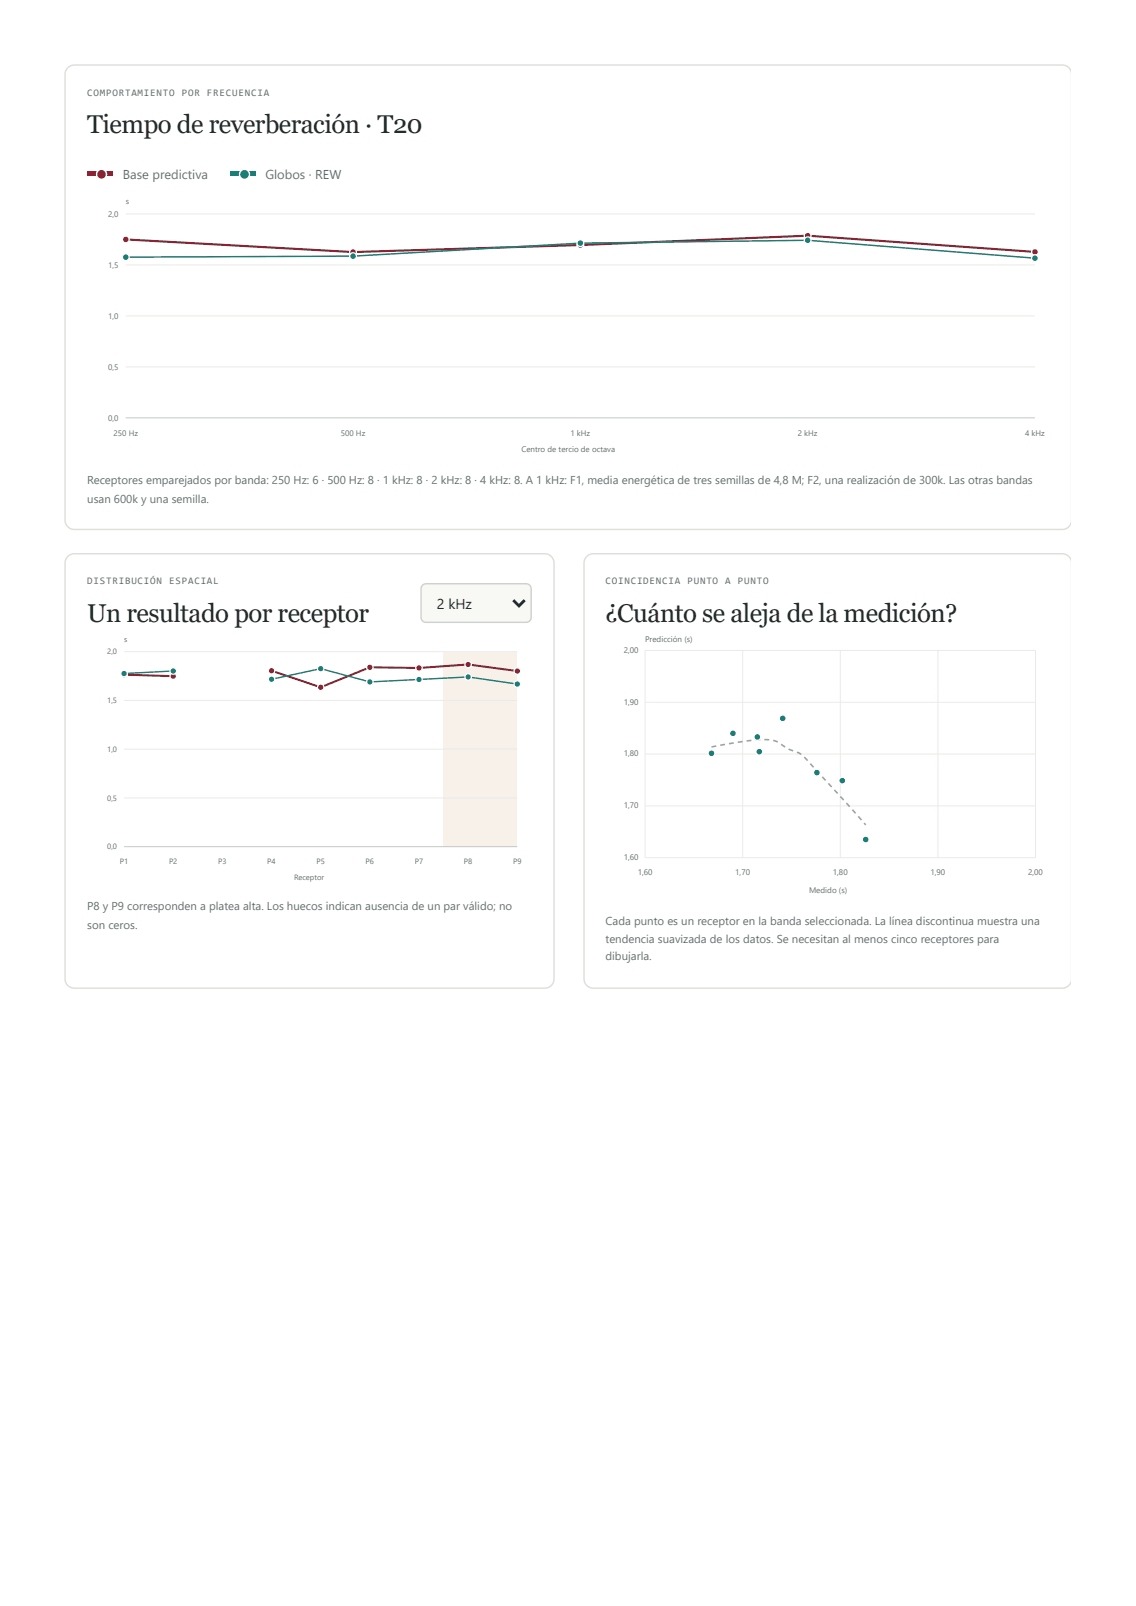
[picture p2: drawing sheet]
<svg xmlns="http://www.w3.org/2000/svg" width="210mm" height="297mm" viewBox="0 0 210 297" stroke-linecap="round" stroke-linejoin="round" font-family="sans-serif">
<path d="M198.2 13.2l-.3-.5-.4-.4-.9-.3h-182.8a1.72 1.72 0 0 0-1.8 1.8v82.5a1.72 1.72 0 0 0 1.8 1.7h182.8l.9-.3 .4-.3 .3-.6" fill="none" stroke="#dedfd8" stroke-width=".26"/>
<path d="M16.1 35.5h178.1v49h-178.1z" fill="#fff"/>
<path d="M23.3 77.4h168.2" fill="none" stroke="#c3c9c1" stroke-width=".19"/>
<path d="M23.3 39.6h168.2M23.3 58.5h168.2M23.3 49.1h168.2M23.3 67.9h168.2" fill="none" stroke="#e9ece6" stroke-width=".19"/>
<path d="M23.3 44.3l42 2.4 42.1-1.3 42.1-1.8 42 3" fill="none" stroke="#8c2232" stroke-width=".39"/>
<circle cx="23.3" cy="44.3" r=".62" fill="#8c2232"/>
<circle cx="23.3" cy="44.3" r=".62" fill="none" stroke="#fff" stroke-width=".24"/>
<circle cx="65.3" cy="46.7" r=".62" fill="#8c2232"/>
<circle cx="65.3" cy="46.7" r=".62" fill="none" stroke="#fff" stroke-width=".24"/>
<circle cx="107.4" cy="45.4" r=".62" fill="#8c2232"/>
<circle cx="107.4" cy="45.4" r=".62" fill="none" stroke="#fff" stroke-width=".24"/>
<circle cx="149.5" cy="43.6" r=".62" fill="#8c2232"/>
<circle cx="149.5" cy="43.6" r=".62" fill="none" stroke="#fff" stroke-width=".24"/>
<circle cx="191.5" cy="46.6" r=".62" fill="#8c2232"/>
<circle cx="191.5" cy="46.6" r=".62" fill="none" stroke="#fff" stroke-width=".24"/>
<path d="M23.3 47.6l42-.2 42.1-2.4 42.1-.5 42 3.3" fill="none" stroke="#177e78" stroke-width=".27"/>
<circle cx="23.3" cy="47.6" r=".62" fill="#177e78"/>
<circle cx="23.3" cy="47.6" r=".62" fill="none" stroke="#fff" stroke-width=".24"/>
<circle cx="65.3" cy="47.4" r=".62" fill="#177e78"/>
<circle cx="65.3" cy="47.4" r=".62" fill="none" stroke="#fff" stroke-width=".24"/>
<circle cx="107.4" cy="45" r=".62" fill="#177e78"/>
<circle cx="107.4" cy="45" r=".62" fill="none" stroke="#fff" stroke-width=".24"/>
<circle cx="149.5" cy="44.5" r=".62" fill="#177e78"/>
<circle cx="149.5" cy="44.5" r=".62" fill="none" stroke="#fff" stroke-width=".24"/>
<circle cx="191.5" cy="47.8" r=".62" fill="#177e78"/>
<circle cx="191.5" cy="47.8" r=".62" fill="none" stroke="#fff" stroke-width=".24"/>
<path d="M12.5 103l.6-.3 .7-.2h87a1.72 1.72 0 0 1 1.7 1.7v77a1.72 1.72 0 0 1-1.7 1.8h-87a1.72 1.72 0 0 1-1.8-1.8v-77l.2-.6z" fill="#fff"/>
<path d="M12.5 103l.6-.3 .7-.2h87a1.72 1.72 0 0 1 1.7 1.7v77a1.72 1.72 0 0 1-1.7 1.8h-87a1.72 1.72 0 0 1-1.8-1.8v-77l.2-.6z" fill="none" stroke="#dedfd8" stroke-width=".26"/>
<path d="M78.2 108.4l.6-.3h18.6a.93 .93 0 0 1 .9 .9v5.3a.93 .93 0 0 1-.9 .9h-18.6a.93 .93 0 0 1-.9-.9v-5.3z" fill="#f8f8f4"/>
<path d="M95 111.1l1 1.1 1.1-1.1" fill="none" stroke="#242b2b" stroke-width=".53"/>
<path d="M78.2 108.4l.6-.3h18.6a.93 .93 0 0 1 .9 .9v5.3a.93 .93 0 0 1-.9 .9h-18.6a.93 .93 0 0 1-.9-.9v-5.3z" fill="none" stroke="#d0d4ca" stroke-width=".26"/>
<path d="M16.1 116.7h82.2v46.9h-82.2z" fill="#fff"/>
<path d="M82.1 120.7h13.6v36.1h-13.6z" fill="#f8f1e9"/>
<path d="M23 156.8h72.7" fill="none" stroke="#c3c9c1" stroke-width=".19"/>
<path d="M23 138.7h72.7M23 129.7h72.7M23 120.7h72.7M23 147.7h72.7" fill="none" stroke="#e9ece6" stroke-width=".19"/>
<path d="M23 124.9l9.1 .3M50.3 124.2l9 3 9.1-3.7 9.1 .2 9.1-.7 9.1 1.2" fill="none" stroke="#8c2232" stroke-width=".37"/>
<circle cx="23" cy="124.9" r=".6" fill="#8c2232"/>
<circle cx="23" cy="124.9" r=".6" fill="none" stroke="#fff" stroke-width=".23"/>
<circle cx="32.1" cy="125.2" r=".6" fill="#8c2232"/>
<circle cx="32.1" cy="125.2" r=".6" fill="none" stroke="#fff" stroke-width=".23"/>
<circle cx="50.3" cy="124.2" r=".6" fill="#8c2232"/>
<circle cx="50.3" cy="124.2" r=".6" fill="none" stroke="#fff" stroke-width=".23"/>
<circle cx="59.3" cy="127.2" r=".6" fill="#8c2232"/>
<circle cx="59.3" cy="127.2" r=".6" fill="none" stroke="#fff" stroke-width=".23"/>
<circle cx="68.4" cy="123.5" r=".6" fill="#8c2232"/>
<circle cx="68.4" cy="123.5" r=".6" fill="none" stroke="#fff" stroke-width=".23"/>
<circle cx="77.5" cy="123.7" r=".6" fill="#8c2232"/>
<circle cx="77.5" cy="123.7" r=".6" fill="none" stroke="#fff" stroke-width=".23"/>
<circle cx="86.6" cy="123" r=".6" fill="#8c2232"/>
<circle cx="86.6" cy="123" r=".6" fill="none" stroke="#fff" stroke-width=".23"/>
<circle cx="95.7" cy="124.2" r=".6" fill="#8c2232"/>
<circle cx="95.7" cy="124.2" r=".6" fill="none" stroke="#fff" stroke-width=".23"/>
<path d="M32.1 124.2l-9.1 .5M50.3 125.8l9-2 9.1 2.5 18.2-1 9.1 1.4" fill="none" stroke="#177e78" stroke-width=".26"/>
<circle cx="23" cy="124.7" r=".6" fill="#177e78"/>
<circle cx="23" cy="124.7" r=".6" fill="none" stroke="#fff" stroke-width=".23"/>
<circle cx="32.1" cy="124.2" r=".6" fill="#177e78"/>
<circle cx="32.1" cy="124.2" r=".6" fill="none" stroke="#fff" stroke-width=".23"/>
<circle cx="50.3" cy="125.8" r=".6" fill="#177e78"/>
<circle cx="50.3" cy="125.8" r=".6" fill="none" stroke="#fff" stroke-width=".23"/>
<circle cx="59.3" cy="123.8" r=".6" fill="#177e78"/>
<circle cx="59.3" cy="123.8" r=".6" fill="none" stroke="#fff" stroke-width=".23"/>
<circle cx="68.4" cy="126.3" r=".6" fill="#177e78"/>
<circle cx="68.4" cy="126.3" r=".6" fill="none" stroke="#fff" stroke-width=".23"/>
<circle cx="77.5" cy="125.8" r=".6" fill="#177e78"/>
<circle cx="77.5" cy="125.8" r=".6" fill="none" stroke="#fff" stroke-width=".23"/>
<circle cx="86.6" cy="125.3" r=".6" fill="#177e78"/>
<circle cx="86.6" cy="125.3" r=".6" fill="none" stroke="#fff" stroke-width=".23"/>
<circle cx="95.7" cy="126.7" r=".6" fill="#177e78"/>
<circle cx="95.7" cy="126.7" r=".6" fill="none" stroke="#fff" stroke-width=".23"/>
<path d="M108.6 103l.5-.3 .7-.2h86.8a1.59 1.59 0 0 1 1.6 1.7v77a1.59 1.59 0 0 1-1.6 1.8h-86.8a1.72 1.72 0 0 1-1.7-1.8v-77l.1-.6z" fill="#fff"/>
<path d="M198.2 103.7l-.3-.5-.4-.4-.9-.3h-86.8a1.72 1.72 0 0 0-1.7 1.7v77a1.72 1.72 0 0 0 1.7 1.8h86.8l.9-.3 .4-.4 .3-.5" fill="none" stroke="#dedfd8" stroke-width=".26"/>
<path d="M112.2 116.7h82.1v49.5h-82.1z" fill="#fff"/>
<path d="M119.4 120.4h72.2v38.4h-72.2zM119.4 139.6h72.2M119.4 130h72.2M137.4 120.4v38.4M155.5 120.4v38.4M173.6 120.4v38.4M119.4 149.2h72.2" fill="none" stroke="#e9ece6" stroke-width=".19"/>
<path d="M131.6 138.2l.9-.2 .1 .3-.9 .1zM133.3 137.8l.8-.1 .1 .3-.9 .1zM134.9 137.6l.9-.2v.3l-.9 .1zM136.5 137.3l.9-.2v.3l-.8 .2zM138.1 137l.9-.1 .1 .3-.9 .1zM139.8 136.9l.9-.1v.3l-.9 .1zM141.5 136.8h.9l-.1 .3h-.2v-.1v.1h-.5l.1-.2v.2h-.2zM143.1 136.9l.9 .4-.1 .2-.4-.2 .1-.1-.1 .2-.4-.2zM144.6 137.7l.5 .3-.1 .1 .1-.1 .3 .2-.2 .2-.7-.5zM146 138.6l.8 .3-.1 .3-.8-.4zM147.5 139.1l.9 .5-.2 .2-.4-.3v-.1v.1l-.4-.1zM148.7 140.3l.3-.2 .6 .6-.3 .2-.1-.2 .1-.1-.1 .1zM149.8 141.5l.3-.2 .6 .7-.3 .2zM150.9 142.7l.3-.2 .6 .7-.2 .2zM152.1 143.9l.2-.2 .6 .7-.2 .2zM153.2 145.1l.2-.2 .6 .7-.2 .2zM154.3 146.4l.2-.2 .6 .6-.2 .2zM155.4 147.6l.2-.2 .6 .6-.2 .2zM156.5 148.8l.2-.2 .6 .7-.2 .2zM157.6 150l.3-.2 .5 .7-.2 .2zM158.7 151.2l.2-.2 .6 .7-.2 .2zM159.8 152.5l.2-.2 .3 .3-.2 .2z" fill="#899398"/>
<circle cx="151.2" cy="143" r=".63" fill="#177e78"/>
<circle cx="151.2" cy="143" r=".63" fill="none" stroke="#fff" stroke-width=".24"/>
<circle cx="155.9" cy="144.5" r=".63" fill="#177e78"/>
<circle cx="155.9" cy="144.5" r=".63" fill="none" stroke="#fff" stroke-width=".24"/>
<circle cx="140.5" cy="139.2" r=".63" fill="#177e78"/>
<circle cx="140.5" cy="139.2" r=".63" fill="none" stroke="#fff" stroke-width=".24"/>
<circle cx="160.2" cy="155.4" r=".63" fill="#177e78"/>
<circle cx="160.2" cy="155.4" r=".63" fill="none" stroke="#fff" stroke-width=".24"/>
<circle cx="135.6" cy="135.8" r=".63" fill="#177e78"/>
<circle cx="135.6" cy="135.8" r=".63" fill="none" stroke="#fff" stroke-width=".24"/>
<circle cx="140.2" cy="136.5" r=".63" fill="#177e78"/>
<circle cx="140.2" cy="136.5" r=".63" fill="none" stroke="#fff" stroke-width=".24"/>
<circle cx="144.9" cy="133" r=".63" fill="#177e78"/>
<circle cx="144.9" cy="133" r=".63" fill="none" stroke="#fff" stroke-width=".24"/>
<circle cx="131.7" cy="139.5" r=".63" fill="#177e78"/>
<circle cx="131.7" cy="139.5" r=".63" fill="none" stroke="#fff" stroke-width=".24"/>
<g fill="#8c2232">
<path d="M16.1 31.7h4.8v.8h-4.8z"/>
<circle cx="18.8" cy="32.3" r=".93"/>
</g>
<circle cx="18.8" cy="32.3" r=".93" fill="none" stroke="#fff" stroke-width=".26"/>
<g fill="#177e78">
<path d="M42.6 31.7h4.8v.8h-4.8z"/>
<circle cx="45.2" cy="32.3" r=".93"/>
</g>
<circle cx="45.2" cy="32.3" r=".93" fill="none" stroke="#fff" stroke-width=".26"/>
<g font-size="4.8" fill="#242b2b">
<text x="16.1" y="24.6">Tiempo de reverberación · T20</text>
<text x="16.1" y="115.1">Un resultado por receptor</text>
<text x="112.1" y="115.1">¿Cuánto se aleja de la medición?</text>
</g>
<text font-size="2.6" fill="#242b2b" x="80.8" y="112.7">2 kHz</text>
<g font-size="2.4" fill="#65706f">
<text x="22.8" y="33.1">Base predictiva</text>
<text x="49.1" y="33.1">Globos · REW</text>
</g>
<g font-size="2.1" fill="#65706f">
<text x="16.1" y="89.7">Receptores emparejados por banda: 250 Hz: 6 · 500 Hz: 8 · 1 kHz: 8 · 2 kHz: 8 · 4 kHz: 8. A 1 kHz: F1, media energética de tres semillas de 4,8 M; F2, una realización de 300k. Las otras bandas</text>
<text x="16.1" y="93.1">usan 600k y una semilla.</text>
<text x="16.1" y="168.5">P8 y P9 corresponden a platea alta. Los huecos indican ausencia de un par válido; no</text>
<text x="16.1" y="172">son ceros.</text>
<text x="112.1" y="171.2">Cada punto es un receptor en la banda seleccionada. La línea discontinua muestra una</text>
<text x="112.1" y="174.6">tendencia suavizada de los datos. Se necesitan al menos cinco receptores para</text>
<text x="112.1" y="177.8">dibujarla.</text>
</g>
<g font-size="1.9" fill="#65706f">
<text x="16.1" y="17.7">COMPORTAMIENTO</text>
<text x="33.6" y="17.7">POR</text>
<text x="38.3" y="17.7">FRECUENCIA</text>
<text x="16.1" y="108.2">DISTRIBUCIÓN</text>
<text x="31.3" y="108.2">ESPACIAL</text>
<text x="112.1" y="108.2">COINCIDENCIA</text>
<text x="127.2" y="108.2">PUNTO</text>
<text x="134.2" y="108.2">A</text>
<text x="136.5" y="108.2">PUNTO</text>
</g>
<g font-size="1.5" fill="#65706f">
<text x="20" y="40.1">2,0</text>
<text x="23.3" y="37.8">s</text>
<text x="20" y="49.6">1,5</text>
<text x="20" y="59">1,0</text>
<text x="20" y="68.4">0,5</text>
<text x="20" y="77.9">0,0</text>
<text x="21" y="80.8">250 Hz</text>
<text x="63.1" y="80.8">500 Hz</text>
<text x="96.5" y="83.8">Centro de tercio de octava</text>
<text x="105.6" y="80.8">1 kHz</text>
<text x="147.6" y="80.8">2 kHz</text>
<text x="189.7" y="80.8">4 kHz</text>
<text x="119.4" y="118.8">Predicción (s)</text>
<text x="115.4" y="120.9">2,00</text>
<text x="115.4" y="130.5">1,90</text>
<text x="115.4" y="140.1">1,80</text>
<text x="115.4" y="149.7">1,70</text>
<text x="115.4" y="159.3">1,60</text>
<text x="118" y="161.9">1,60</text>
<text x="136.1" y="161.9">1,70</text>
<text x="154.1" y="161.9">1,80</text>
<text x="172.2" y="161.9">1,90</text>
<text x="190.3" y="161.9">2,00</text>
<text x="149.7" y="165.2">Medido (s)</text>
</g>
<g font-size="1.4" fill="#65706f">
<text x="23" y="119">s</text>
<text x="19.8" y="121.2">2,0</text>
<text x="19.8" y="130.2">1,5</text>
<text x="19.8" y="139.2">1,0</text>
<text x="19.8" y="148.2">0,5</text>
<text x="19.8" y="157.3">0,0</text>
<text x="22.2" y="160">P1</text>
<text x="31.3" y="160">P2</text>
<text x="40.4" y="160">P3</text>
<text x="49.5" y="160">P4</text>
<text x="58.6" y="160">P5</text>
<text x="67.7" y="160">P6</text>
<text x="76.8" y="160">P7</text>
<text x="85.9" y="160">P8</text>
<text x="95" y="160">P9</text>
<text x="54.4" y="162.9">Receptor</text>
</g>
</svg>
